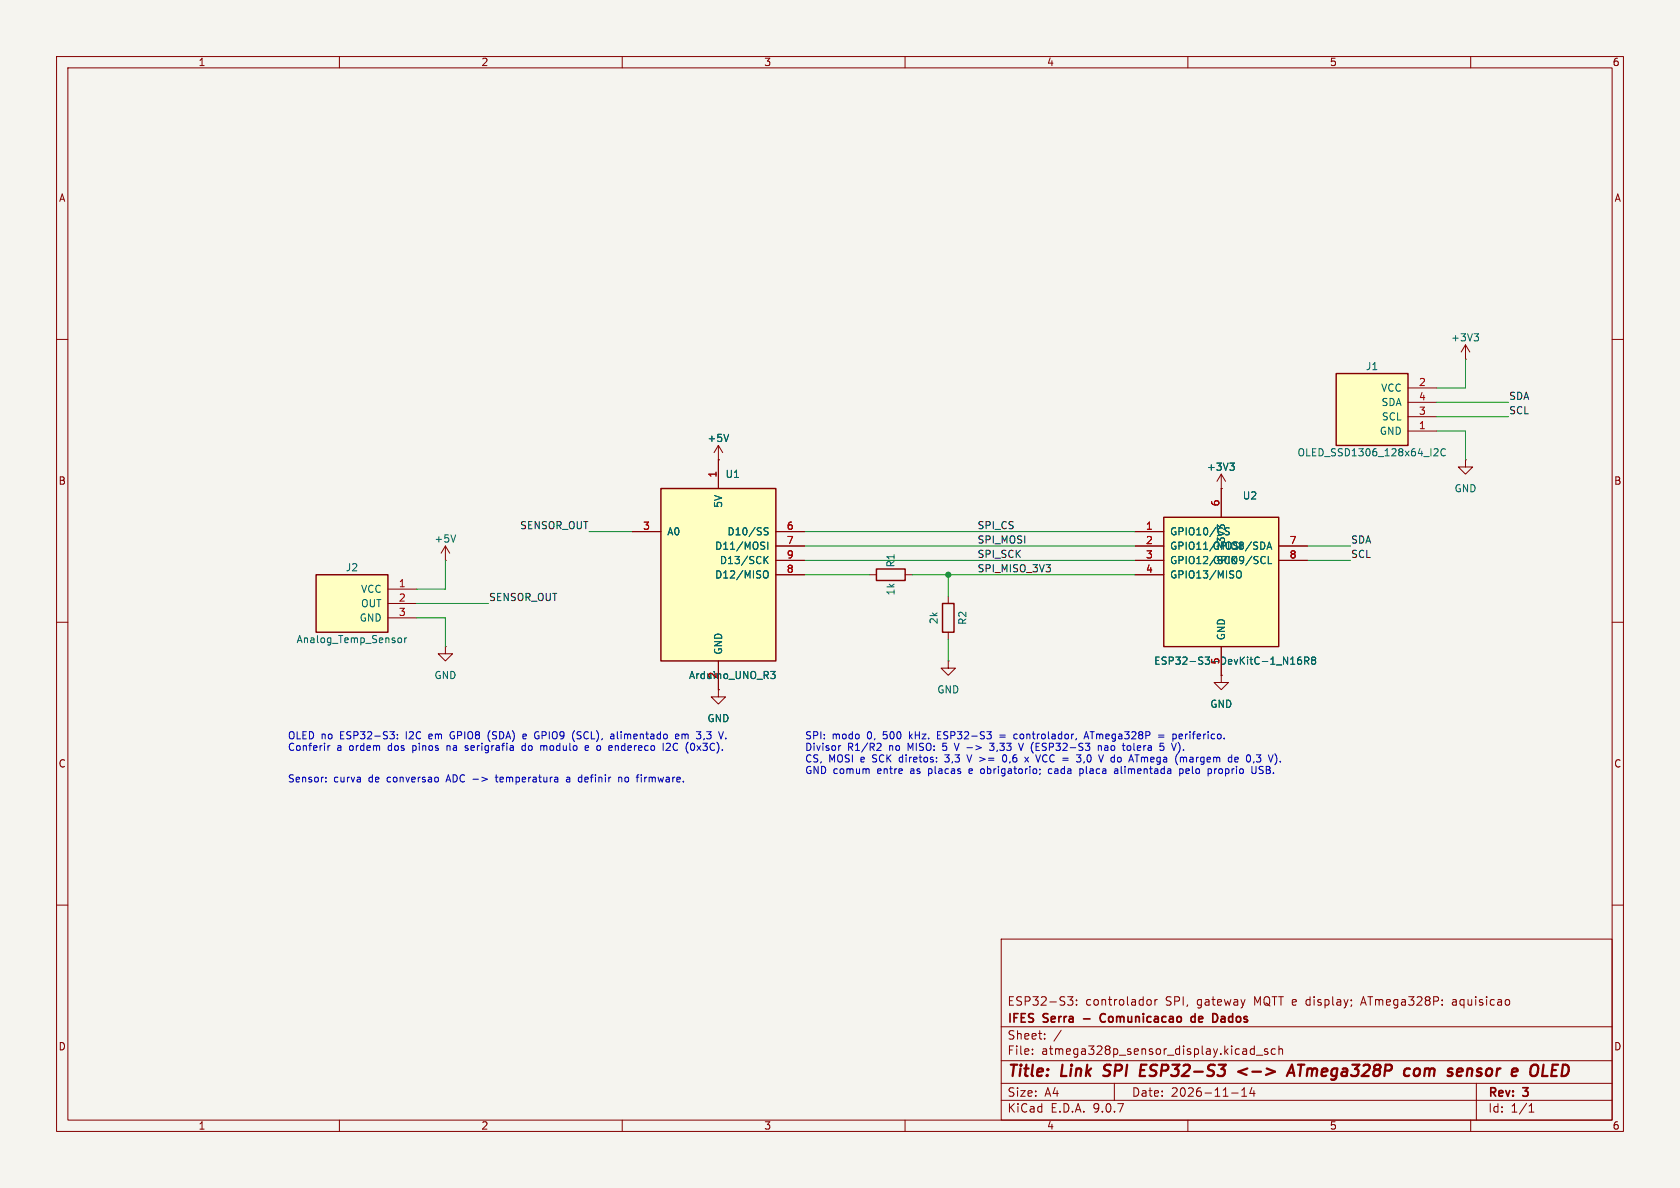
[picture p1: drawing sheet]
(kicad_sch (version 20250114) (generator "eeschema") (generator_version "9.0") (paper "A4") (title_block (title "Link SPI ESP32-S3 <-> ATmega328P com sensor e OLED") (date "2026-11-14") (rev "3") (company "IFES Serra - Comunicacao de Dados") (comment 1 "ESP32-S3: controlador SPI, gateway MQTT e display; ATmega328P: aquisicao")) (lib_symbols (symbol "spi_esp32_atmega:Arduino_UNO_R3_Subset" (pin_names (offset 1.016)) (exclude_from_sim no) (in_bom yes) (on_board yes) (property "Reference" "U" (at 0 21.59 0) (effects (font (size 1.27 1.27)))) (property "Value" "Arduino_UNO_R3_Subset" (at 0 -21.59 0) (effects (font (size 1.27 1.27)))) (property "Footprint" "" (at 0 0 0) (effects (font (size 1.27 1.27)) (hide yes))) (property "Datasheet" "" (at 0 0 0) (effects (font (size 1.27 1.27)) (hide yes))) (property "Description" "Arduino Uno R3 (ATmega328P) - only the pins used by this assembly" (at 0 0 0) (effects (font (size 1.27 1.27)) (hide yes))) (symbol "Arduino_UNO_R3_Subset_1_1" (rectangle (start -10.16 15.24) (end 10.16 -15.24) (stroke (width 0.254) (type default)) (fill (type background))) (pin power_out line (at 0 20.32 270) (length 5.08) (name "5V" (effects (font (size 1.27 1.27)))) (number "1" (effects (font (size 1.27 1.27))))) (pin power_out line (at 0 -20.32 90) (length 5.08) (name "GND" (effects (font (size 1.27 1.27)))) (number "2" (effects (font (size 1.27 1.27))))) (pin input line (at -15.24 7.62 0) (length 5.08) (name "A0" (effects (font (size 1.27 1.27)))) (number "3" (effects (font (size 1.27 1.27))))) (pin input line (at 15.24 7.62 180) (length 5.08) (name "D10/SS" (effects (font (size 1.27 1.27)))) (number "6" (effects (font (size 1.27 1.27))))) (pin input line (at 15.24 5.08 180) (length 5.08) (name "D11/MOSI" (effects (font (size 1.27 1.27)))) (number "7" (effects (font (size 1.27 1.27))))) (pin input line (at 15.24 2.54 180) (length 5.08) (name "D13/SCK" (effects (font (size 1.27 1.27)))) (number "9" (effects (font (size 1.27 1.27))))) (pin output line (at 15.24 0 180) (length 5.08) (name "D12/MISO" (effects (font (size 1.27 1.27)))) (number "8" (effects (font (size 1.27 1.27))))))) (symbol "spi_esp32_atmega:ESP32_S3_DevKitC_Subset" (pin_names (offset 1.016)) (exclude_from_sim no) (in_bom yes) (on_board yes) (property "Reference" "U" (at 0 13.97 0) (effects (font (size 1.27 1.27)))) (property "Value" "ESP32_S3_DevKitC_Subset" (at 0 -21.59 0) (effects (font (size 1.27 1.27)))) (property "Footprint" "" (at 0 0 0) (effects (font (size 1.27 1.27)) (hide yes))) (property "Datasheet" "" (at 0 0 0) (effects (font (size 1.27 1.27)) (hide yes))) (property "Description" "ESP32-S3-DevKitC-1 N16R8 - only the pins used by this assembly (3.3 V logic)" (at 0 0 0) (effects (font (size 1.27 1.27)) (hide yes))) (symbol "ESP32_S3_DevKitC_Subset_1_1" (rectangle (start -10.16 10.16) (end 10.16 -12.7) (stroke (width 0.254) (type default)) (fill (type background))) (pin power_out line (at 0 15.24 270) (length 5.08) (name "3V3" (effects (font (size 1.27 1.27)))) (number "6" (effects (font (size 1.27 1.27))))) (pin power_in line (at 0 -17.78 90) (length 5.08) (name "GND" (effects (font (size 1.27 1.27)))) (number "5" (effects (font (size 1.27 1.27))))) (pin output line (at -15.24 7.62 0) (length 5.08) (name "GPIO10/CS" (effects (font (size 1.27 1.27)))) (number "1" (effects (font (size 1.27 1.27))))) (pin output line (at -15.24 5.08 0) (length 5.08) (name "GPIO11/MOSI" (effects (font (size 1.27 1.27)))) (number "2" (effects (font (size 1.27 1.27))))) (pin output line (at -15.24 2.54 0) (length 5.08) (name "GPIO12/SCK" (effects (font (size 1.27 1.27)))) (number "3" (effects (font (size 1.27 1.27))))) (pin input line (at -15.24 0 0) (length 5.08) (name "GPIO13/MISO" (effects (font (size 1.27 1.27)))) (number "4" (effects (font (size 1.27 1.27))))) (pin bidirectional line (at 15.24 5.08 180) (length 5.08) (name "GPIO8/SDA" (effects (font (size 1.27 1.27)))) (number "7" (effects (font (size 1.27 1.27))))) (pin output line (at 15.24 2.54 180) (length 5.08) (name "GPIO9/SCL" (effects (font (size 1.27 1.27)))) (number "8" (effects (font (size 1.27 1.27))))))) (symbol "spi_esp32_atmega:OLED_SSD1306_I2C" (pin_names (offset 1.016)) (exclude_from_sim no) (in_bom yes) (on_board yes) (property "Reference" "J" (at -1.27 6.35 0) (effects (font (size 1.27 1.27)))) (property "Value" "OLED_SSD1306_I2C" (at -1.27 -8.89 0) (effects (font (size 1.27 1.27)))) (property "Footprint" "" (at 0 0 0) (effects (font (size 1.27 1.27)) (hide yes))) (property "Datasheet" "" (at 0 0 0) (effects (font (size 1.27 1.27)) (hide yes))) (property "Description" "SSD1306 128x64 OLED module, I2C (pin 1..4 = GND VCC SCL SDA)" (at 0 0 0) (effects (font (size 1.27 1.27)) (hide yes))) (symbol "OLED_SSD1306_I2C_1_1" (rectangle (start -7.62 5.08) (end 5.08 -7.62) (stroke (width 0.254) (type default)) (fill (type background))) (pin power_in line (at 10.16 2.54 180) (length 5.08) (name "VCC" (effects (font (size 1.27 1.27)))) (number "2" (effects (font (size 1.27 1.27))))) (pin bidirectional line (at 10.16 0 180) (length 5.08) (name "SDA" (effects (font (size 1.27 1.27)))) (number "4" (effects (font (size 1.27 1.27))))) (pin input line (at 10.16 -2.54 180) (length 5.08) (name "SCL" (effects (font (size 1.27 1.27)))) (number "3" (effects (font (size 1.27 1.27))))) (pin power_in line (at 10.16 -5.08 180) (length 5.08) (name "GND" (effects (font (size 1.27 1.27)))) (number "1" (effects (font (size 1.27 1.27))))))) (symbol "spi_esp32_atmega:Analog_Sensor_3pin" (pin_names (offset 1.016)) (exclude_from_sim no) (in_bom yes) (on_board yes) (property "Reference" "J" (at -1.27 6.35 0) (effects (font (size 1.27 1.27)))) (property "Value" "Analog_Sensor_3pin" (at -1.27 -6.35 0) (effects (font (size 1.27 1.27)))) (property "Footprint" "" (at 0 0 0) (effects (font (size 1.27 1.27)) (hide yes))) (property "Datasheet" "" (at 0 0 0) (effects (font (size 1.27 1.27)) (hide yes))) (property "Description" "Analog temperature sensor connector (pin 1..3 = VCC OUT GND)" (at 0 0 0) (effects (font (size 1.27 1.27)) (hide yes))) (symbol "Analog_Sensor_3pin_1_1" (rectangle (start -7.62 5.08) (end 5.08 -5.08) (stroke (width 0.254) (type default)) (fill (type background))) (pin power_in line (at 10.16 2.54 180) (length 5.08) (name "VCC" (effects (font (size 1.27 1.27)))) (number "1" (effects (font (size 1.27 1.27))))) (pin output line (at 10.16 0 180) (length 5.08) (name "OUT" (effects (font (size 1.27 1.27)))) (number "2" (effects (font (size 1.27 1.27))))) (pin power_in line (at 10.16 -2.54 180) (length 5.08) (name "GND" (effects (font (size 1.27 1.27)))) (number "3" (effects (font (size 1.27 1.27))))))) (symbol "Device:R"
  (pin_numbers (hide yes))
  (pin_names
   (offset 0))
  (exclude_from_sim no)
  (in_bom yes)
  (on_board yes)
  (property "Reference" "R" (at 2.032 0 90) (effects (font (size 1.27 1.27))))
  (property "Value" "R" (at 0 0 90) (effects (font (size 1.27 1.27))))
  (property "Footprint" "" (at -1.778 0 90) (effects (font (size 1.27 1.27)) (hide yes)))
  (property "Datasheet" "~" (at 0 0 0) (effects (font (size 1.27 1.27)) (hide yes)))
  (property "Description" "Resistor" (at 0 0 0) (effects (font (size 1.27 1.27)) (hide yes)))
  (symbol "R_0_1"
   (rectangle (start -1.016 -2.54) (end 1.016 2.54) (stroke (width 0.254) (type default)) (fill (type none))))
  (symbol "R_1_1"
   (pin passive line (at 0 3.81 270) (length 1.27) (name "~" (effects (font (size 1.27 1.27)))) (number "1" (effects (font (size 1.27 1.27)))))
   (pin passive line (at 0 -3.81 90) (length 1.27) (name "~" (effects (font (size 1.27 1.27)))) (number "2" (effects (font (size 1.27 1.27))))))
  (embedded_fonts no)) (symbol "power:+5V"
  (power)
  (pin_numbers (hide yes))
  (pin_names
   (offset 0) (hide yes))
  (exclude_from_sim no)
  (in_bom yes)
  (on_board yes)
  (property "Reference" "#PWR" (at 0 -3.81 0) (effects (font (size 1.27 1.27)) (hide yes)))
  (property "Value" "+5V" (at 0 3.556 0) (effects (font (size 1.27 1.27))))
  (property "Footprint" "" (at 0 0 0) (effects (font (size 1.27 1.27)) (hide yes)))
  (property "Datasheet" "" (at 0 0 0) (effects (font (size 1.27 1.27)) (hide yes)))
  (property "Description" "Power symbol creates a global label with name \"+5V\"" (at 0 0 0) (effects (font (size 1.27 1.27)) (hide yes)))
  (symbol "+5V_0_1"
   (polyline (pts (xy -0.762 1.27) (xy 0 2.54)) (stroke (width 0) (type default)) (fill (type none)))
   (polyline (pts (xy 0 2.54) (xy 0.762 1.27)) (stroke (width 0) (type default)) (fill (type none)))
   (polyline (pts (xy 0 0) (xy 0 2.54)) (stroke (width 0) (type default)) (fill (type none))))
  (symbol "+5V_1_1"
   (pin power_in line (at 0 0 90) (length 0) (name "~" (effects (font (size 1.27 1.27)))) (number "1" (effects (font (size 1.27 1.27))))))
  (embedded_fonts no)) (symbol "power:+3V3"
  (power)
  (pin_numbers (hide yes))
  (pin_names
   (offset 0) (hide yes))
  (exclude_from_sim no)
  (in_bom yes)
  (on_board yes)
  (property "Reference" "#PWR" (at 0 -3.81 0) (effects (font (size 1.27 1.27)) (hide yes)))
  (property "Value" "+3V3" (at 0 3.556 0) (effects (font (size 1.27 1.27))))
  (property "Footprint" "" (at 0 0 0) (effects (font (size 1.27 1.27)) (hide yes)))
  (property "Datasheet" "" (at 0 0 0) (effects (font (size 1.27 1.27)) (hide yes)))
  (property "Description" "Power symbol creates a global label with name \"+3V3\"" (at 0 0 0) (effects (font (size 1.27 1.27)) (hide yes)))
  (symbol "+3V3_0_1"
   (polyline (pts (xy -0.762 1.27) (xy 0 2.54)) (stroke (width 0) (type default)) (fill (type none)))
   (polyline (pts (xy 0 2.54) (xy 0.762 1.27)) (stroke (width 0) (type default)) (fill (type none)))
   (polyline (pts (xy 0 0) (xy 0 2.54)) (stroke (width 0) (type default)) (fill (type none))))
  (symbol "+3V3_1_1"
   (pin power_in line (at 0 0 90) (length 0) (name "~" (effects (font (size 1.27 1.27)))) (number "1" (effects (font (size 1.27 1.27))))))
  (embedded_fonts no)) (symbol "power:GND"
  (power)
  (pin_numbers (hide yes))
  (pin_names
   (offset 0) (hide yes))
  (exclude_from_sim no)
  (in_bom yes)
  (on_board yes)
  (property "Reference" "#PWR" (at 0 -6.35 0) (effects (font (size 1.27 1.27)) (hide yes)))
  (property "Value" "GND" (at 0 -3.81 0) (effects (font (size 1.27 1.27))))
  (property "Footprint" "" (at 0 0 0) (effects (font (size 1.27 1.27)) (hide yes)))
  (property "Datasheet" "" (at 0 0 0) (effects (font (size 1.27 1.27)) (hide yes)))
  (property "Description" "Power symbol creates a global label with name \"GND\" , ground" (at 0 0 0) (effects (font (size 1.27 1.27)) (hide yes)))
  (symbol "GND_0_1"
   (polyline (pts (xy 0 0) (xy 0 -1.27) (xy 1.27 -1.27) (xy 0 -2.54) (xy -1.27 -1.27) (xy 0 -1.27)) (stroke (width 0) (type default)) (fill (type none))))
  (symbol "GND_1_1"
   (pin power_in line (at 0 0 270) (length 0) (name "~" (effects (font (size 1.27 1.27)))) (number "1" (effects (font (size 1.27 1.27))))))
  (embedded_fonts no))) (symbol (lib_id "spi_esp32_atmega:Arduino_UNO_R3_Subset") (at 127 101.6 0) (unit 1) (exclude_from_sim no) (in_bom yes) (on_board yes) (dnp no) (property "Reference" "U1" (at 129.54 83.82 0) (effects (font (size 1.27 1.27)))) (property "Value" "Arduino_UNO_R3" (at 129.54 119.38 0) (effects (font (size 1.27 1.27)))) (property "Footprint" "Module:Arduino_UNO_R3" (at 127 101.6 0) (effects (font (size 1.27 1.27)) (hide yes))) (property "Datasheet" "" (at 127 101.6 0) (effects (font (size 1.27 1.27)) (hide yes))) (property "Description" "" (at 127 101.6 0) (effects (font (size 1.27 1.27)) (hide yes))) (pin "1") (pin "2") (pin "3") (pin "6") (pin "7") (pin "9") (pin "8")) (symbol (lib_id "power:+5V") (at 127 81.28 0) (unit 1) (exclude_from_sim no) (in_bom no) (on_board no) (dnp no) (property "Reference" "#PWR01" (at 127 81.28 0) (effects (font (size 1.27 1.27)) (hide yes))) (property "Value" "+5V" (at 127 77.47 0) (effects (font (size 1.27 1.27)))) (property "Footprint" "" (at 127 81.28 0) (effects (font (size 1.27 1.27)) (hide yes))) (property "Datasheet" "" (at 127 81.28 0) (effects (font (size 1.27 1.27)) (hide yes))) (property "Description" "" (at 127 81.28 0) (effects (font (size 1.27 1.27)) (hide yes))) (pin "1")) (symbol (lib_id "power:GND") (at 127 121.92 0) (unit 1) (exclude_from_sim no) (in_bom no) (on_board no) (dnp no) (property "Reference" "#PWR02" (at 127 121.92 0) (effects (font (size 1.27 1.27)) (hide yes))) (property "Value" "GND" (at 127 127.0 0) (effects (font (size 1.27 1.27)))) (property "Footprint" "" (at 127 121.92 0) (effects (font (size 1.27 1.27)) (hide yes))) (property "Datasheet" "" (at 127 121.92 0) (effects (font (size 1.27 1.27)) (hide yes))) (property "Description" "" (at 127 121.92 0) (effects (font (size 1.27 1.27)) (hide yes))) (pin "1")) (wire (pts (xy 111.76 93.98) (xy 104.14 93.98)) (stroke (width 0) (type default))) (label "SENSOR_OUT" (at 104.14 93.98 180) (effects (font (size 1.27 1.27)) (justify right bottom))) (symbol (lib_id "spi_esp32_atmega:Analog_Sensor_3pin") (at 63.5 106.68 0) (unit 1) (exclude_from_sim no) (in_bom yes) (on_board yes) (dnp no) (property "Reference" "J2" (at 62.23 100.33 0) (effects (font (size 1.27 1.27)))) (property "Value" "Analog_Temp_Sensor" (at 62.23 113.03 0) (effects (font (size 1.27 1.27)))) (property "Footprint" "Connector_PinHeader_2.54mm:PinHeader_1x03_P2.54mm_Vertical" (at 63.5 106.68 0) (effects (font (size 1.27 1.27)) (hide yes))) (property "Datasheet" "" (at 63.5 106.68 0) (effects (font (size 1.27 1.27)) (hide yes))) (property "Description" "" (at 63.5 106.68 0) (effects (font (size 1.27 1.27)) (hide yes))) (pin "1") (pin "2") (pin "3")) (wire (pts (xy 73.66 104.14) (xy 78.74 104.14)) (stroke (width 0) (type default))) (wire (pts (xy 78.74 104.14) (xy 78.74 99.06)) (stroke (width 0) (type default))) (symbol (lib_id "power:+5V") (at 78.74 99.06 0) (unit 1) (exclude_from_sim no) (in_bom no) (on_board no) (dnp no) (property "Reference" "#PWR03" (at 78.74 99.06 0) (effects (font (size 1.27 1.27)) (hide yes))) (property "Value" "+5V" (at 78.74 95.25 0) (effects (font (size 1.27 1.27)))) (property "Footprint" "" (at 78.74 99.06 0) (effects (font (size 1.27 1.27)) (hide yes))) (property "Datasheet" "" (at 78.74 99.06 0) (effects (font (size 1.27 1.27)) (hide yes))) (property "Description" "" (at 78.74 99.06 0) (effects (font (size 1.27 1.27)) (hide yes))) (pin "1")) (wire (pts (xy 73.66 106.68) (xy 86.36 106.68)) (stroke (width 0) (type default))) (label "SENSOR_OUT" (at 86.36 106.68 0) (effects (font (size 1.27 1.27)) (justify left bottom))) (wire (pts (xy 73.66 109.22) (xy 78.74 109.22)) (stroke (width 0) (type default))) (wire (pts (xy 78.74 109.22) (xy 78.74 114.3)) (stroke (width 0) (type default))) (symbol (lib_id "power:GND") (at 78.74 114.3 0) (unit 1) (exclude_from_sim no) (in_bom no) (on_board no) (dnp no) (property "Reference" "#PWR04" (at 78.74 114.3 0) (effects (font (size 1.27 1.27)) (hide yes))) (property "Value" "GND" (at 78.74 119.38 0) (effects (font (size 1.27 1.27)))) (property "Footprint" "" (at 78.74 114.3 0) (effects (font (size 1.27 1.27)) (hide yes))) (property "Datasheet" "" (at 78.74 114.3 0) (effects (font (size 1.27 1.27)) (hide yes))) (property "Description" "" (at 78.74 114.3 0) (effects (font (size 1.27 1.27)) (hide yes))) (pin "1")) (symbol (lib_id "spi_esp32_atmega:ESP32_S3_DevKitC_Subset") (at 215.9 101.6 0) (unit 1) (exclude_from_sim no) (in_bom yes) (on_board yes) (dnp no) (property "Reference" "U2" (at 220.98 87.63 0) (effects (font (size 1.27 1.27)))) (property "Value" "ESP32-S3-DevKitC-1_N16R8" (at 218.44 116.84 0) (effects (font (size 1.27 1.27)))) (property "Footprint" "" (at 215.9 101.6 0) (effects (font (size 1.27 1.27)) (hide yes))) (property "Datasheet" "" (at 215.9 101.6 0) (effects (font (size 1.27 1.27)) (hide yes))) (property "Description" "" (at 215.9 101.6 0) (effects (font (size 1.27 1.27)) (hide yes))) (pin "6") (pin "5") (pin "1") (pin "2") (pin "3") (pin "4") (pin "7") (pin "8")) (symbol (lib_id "power:+3V3") (at 215.9 86.36 0) (unit 1) (exclude_from_sim no) (in_bom no) (on_board no) (dnp no) (property "Reference" "#PWR05" (at 215.9 86.36 0) (effects (font (size 1.27 1.27)) (hide yes))) (property "Value" "+3V3" (at 215.9 82.55 0) (effects (font (size 1.27 1.27)))) (property "Footprint" "" (at 215.9 86.36 0) (effects (font (size 1.27 1.27)) (hide yes))) (property "Datasheet" "" (at 215.9 86.36 0) (effects (font (size 1.27 1.27)) (hide yes))) (property "Description" "" (at 215.9 86.36 0) (effects (font (size 1.27 1.27)) (hide yes))) (pin "1")) (symbol (lib_id "power:GND") (at 215.9 119.38 0) (unit 1) (exclude_from_sim no) (in_bom no) (on_board no) (dnp no) (property "Reference" "#PWR06" (at 215.9 119.38 0) (effects (font (size 1.27 1.27)) (hide yes))) (property "Value" "GND" (at 215.9 124.46 0) (effects (font (size 1.27 1.27)))) (property "Footprint" "" (at 215.9 119.38 0) (effects (font (size 1.27 1.27)) (hide yes))) (property "Datasheet" "" (at 215.9 119.38 0) (effects (font (size 1.27 1.27)) (hide yes))) (property "Description" "" (at 215.9 119.38 0) (effects (font (size 1.27 1.27)) (hide yes))) (pin "1")) (wire (pts (xy 142.24 93.98) (xy 200.66 93.98)) (stroke (width 0) (type default))) (label "SPI_CS" (at 172.72 93.98 0) (effects (font (size 1.27 1.27)) (justify left bottom))) (wire (pts (xy 142.24 96.52) (xy 200.66 96.52)) (stroke (width 0) (type default))) (label "SPI_MOSI" (at 172.72 96.52 0) (effects (font (size 1.27 1.27)) (justify left bottom))) (wire (pts (xy 142.24 99.06) (xy 200.66 99.06)) (stroke (width 0) (type default))) (label "SPI_SCK" (at 172.72 99.06 0) (effects (font (size 1.27 1.27)) (justify left bottom))) (wire (pts (xy 231.14 96.52) (xy 238.76 96.52)) (stroke (width 0) (type default))) (label "SDA" (at 238.76 96.52 0) (effects (font (size 1.27 1.27)) (justify left bottom))) (wire (pts (xy 231.14 99.06) (xy 238.76 99.06)) (stroke (width 0) (type default))) (label "SCL" (at 238.76 99.06 0) (effects (font (size 1.27 1.27)) (justify left bottom))) (symbol (lib_id "Device:R") (at 157.48 101.6 90) (unit 1) (exclude_from_sim no) (in_bom yes) (on_board yes) (dnp no) (property "Reference" "R1" (at 157.48 99.06 0) (effects (font (size 1.27 1.27)))) (property "Value" "1k" (at 157.48 104.14 0) (effects (font (size 1.27 1.27)))) (property "Footprint" "Resistor_THT:R_Axial_DIN0207_L6.3mm_D2.5mm_P10.16mm_Horizontal" (at 157.48 101.6 0) (effects (font (size 1.27 1.27)) (hide yes))) (property "Datasheet" "" (at 157.48 101.6 0) (effects (font (size 1.27 1.27)) (hide yes))) (property "Description" "" (at 157.48 101.6 0) (effects (font (size 1.27 1.27)) (hide yes))) (pin "1") (pin "2")) (wire (pts (xy 142.24 101.6) (xy 153.67 101.6)) (stroke (width 0) (type default))) (wire (pts (xy 161.29 101.6) (xy 167.64 101.6)) (stroke (width 0) (type default))) (wire (pts (xy 167.64 101.6) (xy 200.66 101.6)) (stroke (width 0) (type default))) (label "SPI_MISO_3V3" (at 172.72 101.6 0) (effects (font (size 1.27 1.27)) (justify left bottom))) (junction (at 167.64 101.6) (diameter 0) (color 0 0 0 0)) (symbol (lib_id "Device:R") (at 167.64 109.22 0) (unit 1) (exclude_from_sim no) (in_bom yes) (on_board yes) (dnp no) (property "Reference" "R2" (at 170.18 109.22 90) (effects (font (size 1.27 1.27)))) (property "Value" "2k" (at 165.1 109.22 90) (effects (font (size 1.27 1.27)))) (property "Footprint" "Resistor_THT:R_Axial_DIN0207_L6.3mm_D2.5mm_P10.16mm_Horizontal" (at 167.64 109.22 0) (effects (font (size 1.27 1.27)) (hide yes))) (property "Datasheet" "" (at 167.64 109.22 0) (effects (font (size 1.27 1.27)) (hide yes))) (property "Description" "" (at 167.64 109.22 0) (effects (font (size 1.27 1.27)) (hide yes))) (pin "1") (pin "2")) (wire (pts (xy 167.64 101.6) (xy 167.64 105.41)) (stroke (width 0) (type default))) (wire (pts (xy 167.64 113.03) (xy 167.64 116.84)) (stroke (width 0) (type default))) (symbol (lib_id "power:GND") (at 167.64 116.84 0) (unit 1) (exclude_from_sim no) (in_bom no) (on_board no) (dnp no) (property "Reference" "#PWR07" (at 167.64 116.84 0) (effects (font (size 1.27 1.27)) (hide yes))) (property "Value" "GND" (at 167.64 121.92 0) (effects (font (size 1.27 1.27)))) (property "Footprint" "" (at 167.64 116.84 0) (effects (font (size 1.27 1.27)) (hide yes))) (property "Datasheet" "" (at 167.64 116.84 0) (effects (font (size 1.27 1.27)) (hide yes))) (property "Description" "" (at 167.64 116.84 0) (effects (font (size 1.27 1.27)) (hide yes))) (pin "1")) (symbol (lib_id "spi_esp32_atmega:OLED_SSD1306_I2C") (at 243.84 71.12 0) (unit 1) (exclude_from_sim no) (in_bom yes) (on_board yes) (dnp no) (property "Reference" "J1" (at 242.57 64.77 0) (effects (font (size 1.27 1.27)))) (property "Value" "OLED_SSD1306_128x64_I2C" (at 242.57 80.01 0) (effects (font (size 1.27 1.27)))) (property "Footprint" "Connector_PinHeader_2.54mm:PinHeader_1x04_P2.54mm_Vertical" (at 243.84 71.12 0) (effects (font (size 1.27 1.27)) (hide yes))) (property "Datasheet" "" (at 243.84 71.12 0) (effects (font (size 1.27 1.27)) (hide yes))) (property "Description" "" (at 243.84 71.12 0) (effects (font (size 1.27 1.27)) (hide yes))) (pin "1") (pin "2") (pin "3") (pin "4")) (wire (pts (xy 254.0 68.58) (xy 259.08 68.58)) (stroke (width 0) (type default))) (wire (pts (xy 259.08 68.58) (xy 259.08 63.5)) (stroke (width 0) (type default))) (symbol (lib_id "power:+3V3") (at 259.08 63.5 0) (unit 1) (exclude_from_sim no) (in_bom no) (on_board no) (dnp no) (property "Reference" "#PWR08" (at 259.08 63.5 0) (effects (font (size 1.27 1.27)) (hide yes))) (property "Value" "+3V3" (at 259.08 59.69 0) (effects (font (size 1.27 1.27)))) (property "Footprint" "" (at 259.08 63.5 0) (effects (font (size 1.27 1.27)) (hide yes))) (property "Datasheet" "" (at 259.08 63.5 0) (effects (font (size 1.27 1.27)) (hide yes))) (property "Description" "" (at 259.08 63.5 0) (effects (font (size 1.27 1.27)) (hide yes))) (pin "1")) (wire (pts (xy 254.0 71.12) (xy 266.7 71.12)) (stroke (width 0) (type default))) (label "SDA" (at 266.7 71.12 0) (effects (font (size 1.27 1.27)) (justify left bottom))) (wire (pts (xy 254.0 73.66) (xy 266.7 73.66)) (stroke (width 0) (type default))) (label "SCL" (at 266.7 73.66 0) (effects (font (size 1.27 1.27)) (justify left bottom))) (wire (pts (xy 254.0 76.2) (xy 259.08 76.2)) (stroke (width 0) (type default))) (wire (pts (xy 259.08 76.2) (xy 259.08 81.28)) (stroke (width 0) (type default))) (symbol (lib_id "power:GND") (at 259.08 81.28 0) (unit 1) (exclude_from_sim no) (in_bom no) (on_board no) (dnp no) (property "Reference" "#PWR09" (at 259.08 81.28 0) (effects (font (size 1.27 1.27)) (hide yes))) (property "Value" "GND" (at 259.08 86.36 0) (effects (font (size 1.27 1.27)))) (property "Footprint" "" (at 259.08 81.28 0) (effects (font (size 1.27 1.27)) (hide yes))) (property "Datasheet" "" (at 259.08 81.28 0) (effects (font (size 1.27 1.27)) (hide yes))) (property "Description" "" (at 259.08 81.28 0) (effects (font (size 1.27 1.27)) (hide yes))) (pin "1")) (text "SPI: modo 0, 500 kHz. ESP32-S3 = controlador, ATmega328P = periferico.\nDivisor R1/R2 no MISO: 5 V -> 3,33 V (ESP32-S3 nao tolera 5 V).\nCS, MOSI e SCK diretos: 3,3 V >= 0,6 x VCC = 3,0 V do ATmega (margem de 0,3 V).\nGND comum entre as placas e obrigatorio; cada placa alimentada pelo proprio USB." (exclude_from_sim no) (at 142.24 129.54 0) (effects (font (size 1.27 1.27)) (justify left top))) (text "OLED no ESP32-S3: I2C em GPIO8 (SDA) e GPIO9 (SCL), alimentado em 3,3 V.\nConferir a ordem dos pinos na serigrafia do modulo e o endereco I2C (0x3C)." (exclude_from_sim no) (at 50.8 129.54 0) (effects (font (size 1.27 1.27)) (justify left top))) (text "Sensor: curva de conversao ADC -> temperatura a definir no firmware." (exclude_from_sim no) (at 50.8 137.16 0) (effects (font (size 1.27 1.27)) (justify left top))) (sheet_instances (path "" (page "1"))) (embedded_fonts no))
